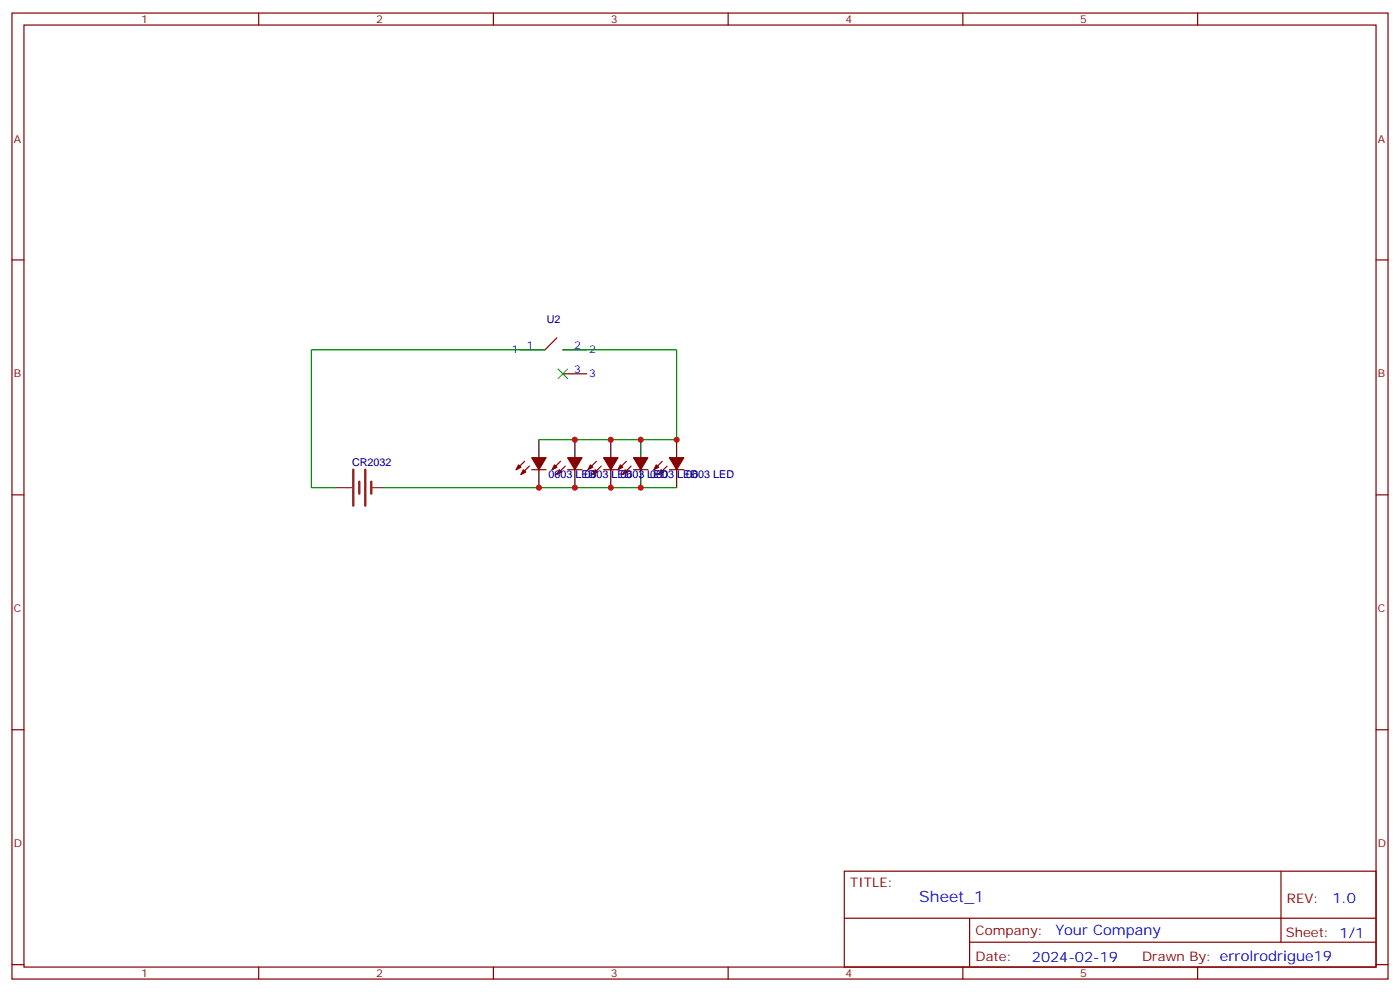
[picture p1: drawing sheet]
<svg xmlns="http://www.w3.org/2000/svg" width="412mm" height="292mm" viewBox="0 0 412 292" stroke-linecap="round" stroke-linejoin="round" font-family="sans-serif">
<g fill="none" stroke="#870000" stroke-width=".35">
<path d="M3.5 3.8h405.4v284.4h-405.4zM7.1 7.4h398.2v277.3h-398.2zM76.2 3.8v3.6M145.3 3.8v3.6M214.5 3.8v3.6M283.6 3.8v3.6M352.8 3.8v3.6M3.5 76.5h3.6M405.3 76.5h3.6M153.5 103h7M165.8 103h7.1M165.8 110h7.1"/>
<path d="M154.5 135.8l-2.5 2.5M155.9 137.2l-2.4 2.5M156.6 138.3h4.3M165.1 135.8l-2.5 2.5M166.5 137.2l-2.5 2.5M167.2 138.3h4.2M175.7 135.8l-2.5 2.5M177.1 137.2l-2.5 2.5M184.5 135.8l-2.5 2.5h-4.2M185.9 137.2l-2.5 2.5M186.6 138.3h4.3M195.1 135.8l-2.5 2.5"/>
<path d="M196.5 137.2l-2.5 2.5M197.2 138.3h4.2M3.5 145.7h3.6M405.3 145.7h3.6M3.5 214.8h3.6M405.3 214.8h3.6M248.7 256.4h156.6v28.3h-156.6zM377.3 256.5v20.8M248.7 270.3h156.5M285.6 277.3h119.6M285.6 270.3v14.1M3.5 284h3.6"/>
<path d="M76.2 284.7v3.5M145.3 284.7v3.5M214.5 284.7v3.5M283.6 284.7v3.5M352.8 284.7v3.5M405.3 284h3.6"/>
</g>
<path d="M104.1 138.3v10.5M107.6 138.3v10.5M105.8 141.8v3.5M109.4 141.8v3.5" fill="none" stroke="#8c2424" stroke-width=".71"/>
<path d="M98.8 143.5h4.9M109.4 143.5h3.5" fill="none" stroke="#8c2424" stroke-width=".35"/>
<g fill="#870000" stroke="#870000" stroke-width=".35">
<path d="M163.3 136.8l.7 .7-1.4 .8z"/>
<path d="M164.7 138.3l.8 .7-1.5 .7z"/>
<path d="M167.2 134.7h4.2l-2.1 3.6z"/>
<path d="M193.3 136.8l.7 .7-1.4 .8z"/>
<path d="M194.7 138.3l.7 .7-1.4 .7z"/>
<path d="M197.2 134.7h4.2l-2.1 3.6z"/>
<path d="M182.7 136.8l.7 .7-1.4 .8z"/>
<path d="M184.1 138.3l.8 .7-1.5 .7z"/>
<path d="M186.6 134.7h4.3l-2.2 3.6z"/>
<path d="M173.9 136.8l.7 .7-1.4 .8z"/>
<path d="M175.3 138.3l.7 .7-1.4 .7z"/>
<path d="M177.8 134.7h4.2l-2.1 3.6z"/>
<path d="M152.8 136.8l.7 .7-1.5 .8z"/>
<path d="M154.2 138.3l.7 .7-1.4 .7z"/>
<path d="M156.6 134.7h4.3l-2.2 3.6z"/>
</g>
<path d="M158.7 129.4v5.3M158.7 138.3v5.2M169.3 129.4v5.3M169.3 138.3v5.2M179.9 129.4v5.3M179.9 138.3v5.2M188.7 129.4v5.3M188.7 138.3v5.2M199.3 129.4v5.3M199.3 138.3v5.2" fill="none" stroke="#000" stroke-width=".35"/>
<path d="M164 99.4l-3.5 3.6" fill="none" stroke="#900" stroke-width=".35"/>
<path d="M160.5 103h-68.8v40.5h7.1M165.8 103h33.5v26.4h-40.6M112.9 143.5h86.4" fill="none" stroke="#008700" stroke-width=".35"/>
<path d="M164.4 108.6l2.8 2.8M167.2 108.6l-2.8 2.8" fill="none" stroke="#3c3" stroke-width=".35"/>
<g fill="#c00">
<circle cx="158.8" cy="143.5" r=".88"/>
<circle cx="169.3" cy="143.5" r=".88"/>
<circle cx="179.9" cy="143.5" r=".88"/>
<circle cx="199.3" cy="129.4" r=".88"/>
<circle cx="188.7" cy="129.4" r=".88"/>
<circle cx="179.9" cy="129.4" r=".88"/>
<circle cx="169.3" cy="129.4" r=".88"/>
<circle cx="188.7" cy="143.5" r=".88"/>
</g>
<text font-size="4.6" fill="#00f" x="270.8" y="265.5">Sheet_1</text>
<g font-size="4.2" fill="#00f">
<text x="392.5" y="265.7">1.0</text>
<text x="310.9" y="275.3">Your Company</text>
<text x="304" y="283.1">2024-02-19</text>
</g>
<g font-size="3.9" fill="#800">
<text x="250.5" y="261">TITLE:</text>
<text x="379.1" y="265.7">REV:</text>
<text x="287.4" y="275.2">Company:</text>
<text x="378.7" y="275.8">Sheet: 1/1</text>
<text x="287.4" y="282.9">Date:</text>
<text x="336.4" y="283">Drawn By: errolrodrigue19</text>
</g>
<g font-size="3.2" fill="#800">
<text x="41.6" y="6.8">1</text>
<text x="110.8" y="6.8">2</text>
<text x="179.9" y="6.8">3</text>
<text x="249.1" y="6.8">4</text>
<text x="318.2" y="6.8">5</text>
<text x="4.1" y="41.9">A</text>
<text x="405.9" y="41.9">A</text>
<text x="4.1" y="111.1">B</text>
<text x="405.9" y="111.1">B</text>
<text x="4.1" y="180.2">C</text>
<text x="405.9" y="180.2">C</text>
<text x="4.1" y="249.4">D</text>
<text x="405.9" y="249.4">D</text>
<text x="41.6" y="287.7">1</text>
<text x="110.8" y="287.7">2</text>
<text x="179.9" y="287.7">3</text>
<text x="249.1" y="287.7">4</text>
<text x="318.2" y="287.7">5</text>
</g>
<g font-size="3.2" fill="#000080">
<text x="161.1" y="95.2">U2</text>
<text x="103.7" y="137.2">CR2032</text>
<text x="161.6" y="140.8">0603 LED</text>
<text x="172.2" y="140.8">0603 LED</text>
<text x="182.7" y="140.8">0603 LED</text>
<text x="191.6" y="140.8">0603 LED</text>
<text x="202.1" y="140.8">0603 LED</text>
</g>
<g font-size="3.2" fill="#00f">
<text x="150.7" y="104">1</text>
<text x="155.2" y="102.6">1</text>
<text x="169.1" y="102.6">2</text>
<text x="173.6" y="104">2</text>
<text x="169.1" y="109.7">3</text>
<text x="173.6" y="111.1">3</text>
</g>
</svg>
